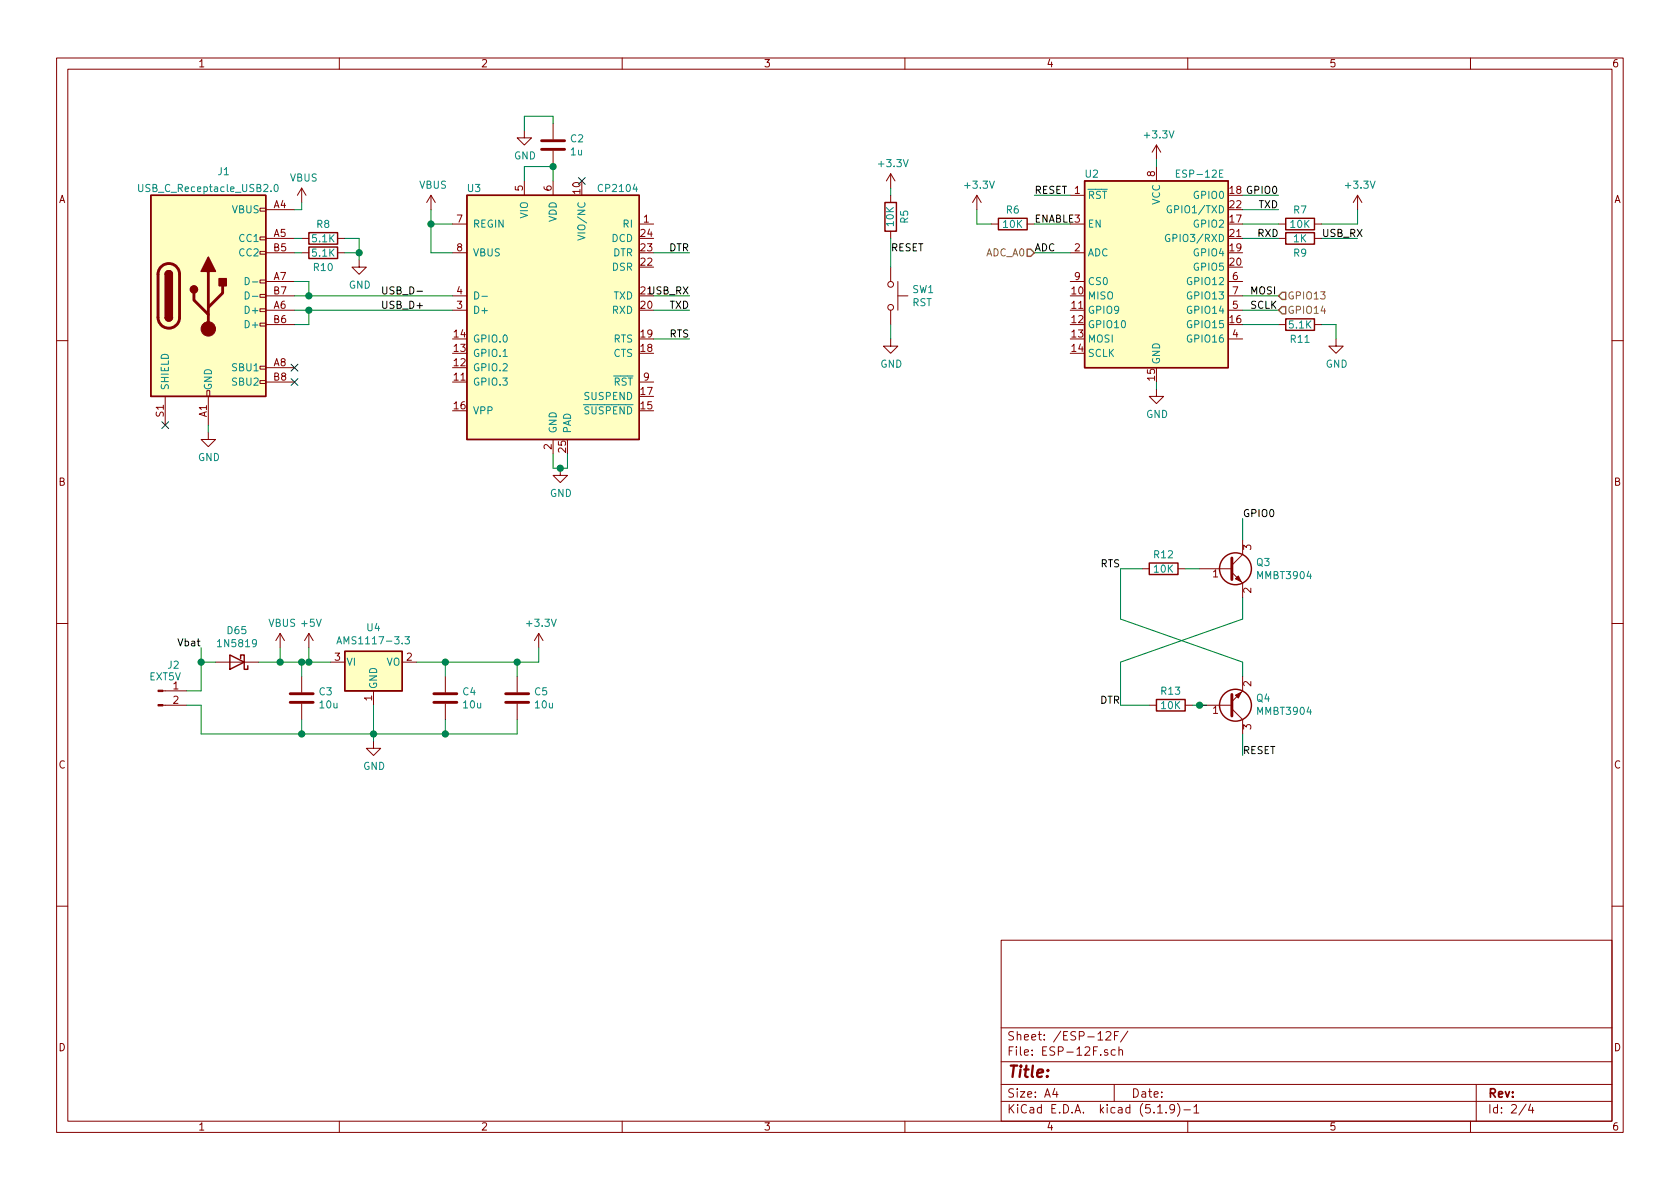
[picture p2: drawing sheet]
EESchema Schematic File Version 4
EELAYER 30 0
EELAYER END
$Descr A4 11693 8268
encoding utf-8
Sheet 2 4
Title ""
Date ""
Rev ""
Comp ""
Comment1 ""
Comment2 ""
Comment3 ""
Comment4 ""
$EndDescr
$Comp
L Interface_USB:CP2104 U?
U 1 1
P 3850 2150
AR Path="/6038F898" Ref="U?"  Part="1" 
AR Path="/6037CBD6/6038F898" Ref="U3"  Part="1" 
F 0 "U3" H 3300 3000 50  0000 C CNN
F 1 "CP2104" H 4300 3000 50  0000 C CNN
F 2 "Package_DFN_QFN:QFN-24-1EP_4x4mm_P0.5mm_EP2.6x2.6mm" H 4000 1200 50  0001 L CNN
F 3 "https://www.silabs.com/documents/public/data-sheets/cp2104.pdf" H 3300 3400 50  0001 C CNN
	1    3850 2150
	1    0    0    -1  
$EndComp
$Comp
L Connector:USB_C_Receptacle_USB2.0 J?
U 1 1
P 1450 2050
AR Path="/6038F89E" Ref="J?"  Part="1" 
AR Path="/6037CBD6/6038F89E" Ref="J1"  Part="1" 
F 0 "J1" H 1557 2917 50  0000 C CNN
F 1 "USB_C_Receptacle_USB2.0" H 1450 2800 50  0000 C CNN
F 2 "Connector_USB:USB_C_Receptacle_HRO_TYPE-C-31-M-12" H 1600 2050 50  0001 C CNN
F 3 "https://www.usb.org/sites/default/files/documents/usb_type-c.zip" H 1600 2050 50  0001 C CNN
	1    1450 2050
	1    0    0    -1  
$EndComp
$Comp
L power:GND #PWR?
U 1 1
P 1450 3000
AR Path="/6038F8A4" Ref="#PWR?"  Part="1" 
AR Path="/6037CBD6/6038F8A4" Ref="#PWR019"  Part="1" 
F 0 "#PWR019" H 1450 2750 50  0001 C CNN
F 1 "GND" H 1455 2827 50  0000 C CNN
F 2 "" H 1450 3000 50  0001 C CNN
F 3 "" H 1450 3000 50  0001 C CNN
	1    1450 3000
	1    0    0    -1  
$EndComp
Wire Wire Line
	1450 3000 1450 2950
$Comp
L power:VBUS #PWR?
U 1 1
P 2100 1400
AR Path="/6038F8AB" Ref="#PWR?"  Part="1" 
AR Path="/6037CBD6/6038F8AB" Ref="#PWR011"  Part="1" 
F 0 "#PWR011" H 2100 1250 50  0001 C CNN
F 1 "VBUS" H 2115 1573 50  0000 C CNN
F 2 "" H 2100 1400 50  0001 C CNN
F 3 "" H 2100 1400 50  0001 C CNN
	1    2100 1400
	1    0    0    -1  
$EndComp
Wire Wire Line
	2100 1400 2100 1450
Wire Wire Line
	2100 1450 2050 1450
NoConn ~ 1150 2950
NoConn ~ 2050 2650
NoConn ~ 2050 2550
Wire Wire Line
	2050 1950 2150 1950
Wire Wire Line
	2150 1950 2150 2050
Wire Wire Line
	2150 2050 2050 2050
Wire Wire Line
	2050 2150 2150 2150
Wire Wire Line
	2150 2150 2150 2250
Wire Wire Line
	2150 2250 2050 2250
$Comp
L Device:R R?
U 1 1
P 2250 1650
AR Path="/6038F8BC" Ref="R?"  Part="1" 
AR Path="/6037CBD6/6038F8BC" Ref="R8"  Part="1" 
F 0 "R8" V 2150 1650 50  0000 C CNN
F 1 "5.1K" V 2250 1650 50  0000 C CNN
F 2 "Resistor_SMD:R_0603_1608Metric_Pad0.98x0.95mm_HandSolder" V 2180 1650 50  0001 C CNN
F 3 "~" H 2250 1650 50  0001 C CNN
	1    2250 1650
	0    1    1    0   
$EndComp
Wire Wire Line
	2100 1650 2050 1650
$Comp
L Device:R R?
U 1 1
P 2250 1750
AR Path="/6038F8C3" Ref="R?"  Part="1" 
AR Path="/6037CBD6/6038F8C3" Ref="R10"  Part="1" 
F 0 "R10" V 2350 1750 50  0000 C CNN
F 1 "5.1K" V 2250 1750 50  0000 C CNN
F 2 "Resistor_SMD:R_0603_1608Metric_Pad0.98x0.95mm_HandSolder" V 2180 1750 50  0001 C CNN
F 3 "~" H 2250 1750 50  0001 C CNN
	1    2250 1750
	0    1    1    0   
$EndComp
Wire Wire Line
	2100 1750 2050 1750
Wire Wire Line
	2400 1650 2500 1650
Wire Wire Line
	2500 1650 2500 1750
Wire Wire Line
	2500 1750 2400 1750
$Comp
L power:GND #PWR?
U 1 1
P 2500 1800
AR Path="/6038F8CD" Ref="#PWR?"  Part="1" 
AR Path="/6037CBD6/6038F8CD" Ref="#PWR015"  Part="1" 
F 0 "#PWR015" H 2500 1550 50  0001 C CNN
F 1 "GND" H 2505 1627 50  0000 C CNN
F 2 "" H 2500 1800 50  0001 C CNN
F 3 "" H 2500 1800 50  0001 C CNN
	1    2500 1800
	1    0    0    -1  
$EndComp
Wire Wire Line
	2500 1800 2500 1750
Connection ~ 2500 1750
$Comp
L power:VBUS #PWR?
U 1 1
P 3000 1450
AR Path="/6038F8D5" Ref="#PWR?"  Part="1" 
AR Path="/6037CBD6/6038F8D5" Ref="#PWR012"  Part="1" 
F 0 "#PWR012" H 3000 1300 50  0001 C CNN
F 1 "VBUS" H 3015 1623 50  0000 C CNN
F 2 "" H 3000 1450 50  0001 C CNN
F 3 "" H 3000 1450 50  0001 C CNN
	1    3000 1450
	1    0    0    -1  
$EndComp
Wire Wire Line
	3150 1750 3000 1750
Wire Wire Line
	3150 2050 2150 2050
Connection ~ 2150 2050
Wire Wire Line
	2150 2150 3150 2150
Connection ~ 2150 2150
Wire Wire Line
	3000 1450 3000 1550
Wire Wire Line
	3000 1550 3150 1550
Wire Wire Line
	3000 1550 3000 1750
Connection ~ 3000 1550
Text Label 2650 2050 0    50   ~ 0
USB_D-
Text Label 2650 2150 0    50   ~ 0
USB_D+
Wire Wire Line
	3650 1250 3650 1150
Wire Wire Line
	3650 1150 3850 1150
Wire Wire Line
	3850 1150 3850 1250
NoConn ~ 4050 1250
$Comp
L Device:C C?
U 1 1
P 3850 1000
AR Path="/6038F8EA" Ref="C?"  Part="1" 
AR Path="/6037CBD6/6038F8EA" Ref="C2"  Part="1" 
F 0 "C2" H 3965 1046 50  0000 L CNN
F 1 "1u" H 3965 955 50  0000 L CNN
F 2 "Capacitor_SMD:C_0603_1608Metric_Pad1.08x0.95mm_HandSolder" H 3888 850 50  0001 C CNN
F 3 "~" H 3850 1000 50  0001 C CNN
	1    3850 1000
	1    0    0    -1  
$EndComp
Connection ~ 3850 1150
$Comp
L power:GND #PWR?
U 1 1
P 3650 900
AR Path="/6038F8F1" Ref="#PWR?"  Part="1" 
AR Path="/6037CBD6/6038F8F1" Ref="#PWR08"  Part="1" 
F 0 "#PWR08" H 3650 650 50  0001 C CNN
F 1 "GND" H 3655 727 50  0000 C CNN
F 2 "" H 3650 900 50  0001 C CNN
F 3 "" H 3650 900 50  0001 C CNN
	1    3650 900 
	1    0    0    -1  
$EndComp
Wire Wire Line
	3850 850  3850 800 
Wire Wire Line
	3850 800  3650 800 
Wire Wire Line
	3650 800  3650 900 
Wire Wire Line
	4550 1750 4800 1750
Wire Wire Line
	4550 2050 4800 2050
Wire Wire Line
	4550 2150 4800 2150
Wire Wire Line
	4550 2350 4800 2350
Text Label 4800 2350 2    50   ~ 0
RTS
Text Label 4800 2150 2    50   ~ 0
TXD
Text Label 4800 2050 2    50   ~ 0
USB_RX
Text Label 4800 1750 2    50   ~ 0
DTR
$Comp
L RF_Module:ESP-12E U?
U 1 1
P 8050 1950
AR Path="/6038F902" Ref="U?"  Part="1" 
AR Path="/6037CBD6/6038F902" Ref="U2"  Part="1" 
F 0 "U2" H 7600 2700 50  0000 C CNN
F 1 "ESP-12E" H 8350 2700 50  0000 C CNN
F 2 "RF_Module:ESP-12E" H 8050 1950 50  0001 C CNN
F 3 "http://wiki.ai-thinker.com/_media/esp8266/esp8266_series_modules_user_manual_v1.1.pdf" H 7700 2050 50  0001 C CNN
	1    8050 1950
	1    0    0    -1  
$EndComp
Text Label 9200 1650 0    50   ~ 0
USB_RX
Wire Wire Line
	8650 1450 8900 1450
Text Label 8900 1450 2    50   ~ 0
TXD
Wire Wire Line
	9200 1650 9450 1650
$Comp
L Device:R R?
U 1 1
P 9050 1650
AR Path="/6038F90C" Ref="R?"  Part="1" 
AR Path="/6037CBD6/6038F90C" Ref="R9"  Part="1" 
F 0 "R9" V 9150 1650 50  0000 C CNN
F 1 "1K" V 9050 1650 50  0000 C CNN
F 2 "Resistor_SMD:R_0603_1608Metric_Pad0.98x0.95mm_HandSolder" V 8980 1650 50  0001 C CNN
F 3 "~" H 9050 1650 50  0001 C CNN
	1    9050 1650
	0    1    1    0   
$EndComp
Wire Wire Line
	8650 1650 8900 1650
Text Label 8750 1650 0    50   ~ 0
RXD
Wire Wire Line
	7200 1350 7450 1350
Text Label 7200 1350 0    50   ~ 0
RESET
Wire Wire Line
	7450 1550 7200 1550
Wire Wire Line
	7450 1750 7200 1750
Text Label 7200 1550 0    50   ~ 0
ENABLE
Text Label 7200 1750 0    50   ~ 0
ADC
$Comp
L power:+3.3V #PWR?
U 1 1
P 8050 1100
AR Path="/6038F91A" Ref="#PWR?"  Part="1" 
AR Path="/6037CBD6/6038F91A" Ref="#PWR09"  Part="1" 
F 0 "#PWR09" H 8050 950 50  0001 C CNN
F 1 "+3.3V" H 8065 1273 50  0000 C CNN
F 2 "" H 8050 1100 50  0001 C CNN
F 3 "" H 8050 1100 50  0001 C CNN
	1    8050 1100
	1    0    0    -1  
$EndComp
Wire Wire Line
	8050 1100 8050 1150
$Comp
L power:GND #PWR?
U 1 1
P 8050 2700
AR Path="/6038F921" Ref="#PWR?"  Part="1" 
AR Path="/6037CBD6/6038F921" Ref="#PWR018"  Part="1" 
F 0 "#PWR018" H 8050 2450 50  0001 C CNN
F 1 "GND" H 8055 2527 50  0000 C CNN
F 2 "" H 8050 2700 50  0001 C CNN
F 3 "" H 8050 2700 50  0001 C CNN
	1    8050 2700
	1    0    0    -1  
$EndComp
Wire Wire Line
	8050 2700 8050 2650
$Comp
L power:GND #PWR?
U 1 1
P 3900 3250
AR Path="/6038F928" Ref="#PWR?"  Part="1" 
AR Path="/6037CBD6/6038F928" Ref="#PWR020"  Part="1" 
F 0 "#PWR020" H 3900 3000 50  0001 C CNN
F 1 "GND" H 3905 3077 50  0000 C CNN
F 2 "" H 3900 3250 50  0001 C CNN
F 3 "" H 3900 3250 50  0001 C CNN
	1    3900 3250
	1    0    0    -1  
$EndComp
Wire Wire Line
	3950 3150 3950 3250
Wire Wire Line
	3950 3250 3900 3250
Wire Wire Line
	3900 3250 3850 3250
Wire Wire Line
	3850 3250 3850 3150
Connection ~ 3900 3250
$Comp
L Transistor_BJT:MMBT3904 Q?
U 1 1
P 8550 3950
AR Path="/6038F933" Ref="Q?"  Part="1" 
AR Path="/6037CBD6/6038F933" Ref="Q3"  Part="1" 
F 0 "Q3" H 8741 3996 50  0000 L CNN
F 1 "MMBT3904" H 8741 3905 50  0000 L CNN
F 2 "Package_TO_SOT_SMD:SOT-23" H 8750 3875 50  0001 L CIN
F 3 "https://www.onsemi.com/pub/Collateral/2N3903-D.PDF" H 8550 3950 50  0001 L CNN
	1    8550 3950
	1    0    0    -1  
$EndComp
$Comp
L Transistor_BJT:MMBT3904 Q?
U 1 1
P 8550 4900
AR Path="/6038F939" Ref="Q?"  Part="1" 
AR Path="/6037CBD6/6038F939" Ref="Q4"  Part="1" 
F 0 "Q4" H 8741 4854 50  0000 L CNN
F 1 "MMBT3904" H 8741 4945 50  0000 L CNN
F 2 "Package_TO_SOT_SMD:SOT-23" H 8750 4825 50  0001 L CIN
F 3 "https://www.onsemi.com/pub/Collateral/2N3903-D.PDF" H 8550 4900 50  0001 L CNN
	1    8550 4900
	1    0    0    1   
$EndComp
$Comp
L Device:R R?
U 1 1
P 8100 3950
AR Path="/6038F93F" Ref="R?"  Part="1" 
AR Path="/6037CBD6/6038F93F" Ref="R12"  Part="1" 
F 0 "R12" V 8000 3950 50  0000 C CNN
F 1 "10K" V 8100 3950 50  0000 C CNN
F 2 "Resistor_SMD:R_0603_1608Metric_Pad0.98x0.95mm_HandSolder" V 8030 3950 50  0001 C CNN
F 3 "~" H 8100 3950 50  0001 C CNN
	1    8100 3950
	0    -1   1    0   
$EndComp
Wire Wire Line
	8250 3950 8350 3950
$Comp
L Device:R R?
U 1 1
P 8150 4900
AR Path="/6038F946" Ref="R?"  Part="1" 
AR Path="/6037CBD6/6038F946" Ref="R13"  Part="1" 
F 0 "R13" V 8050 4900 50  0000 C CNN
F 1 "10K" V 8150 4900 50  0000 C CNN
F 2 "Resistor_SMD:R_0603_1608Metric_Pad0.98x0.95mm_HandSolder" V 8080 4900 50  0001 C CNN
F 3 "~" H 8150 4900 50  0001 C CNN
	1    8150 4900
	0    -1   1    0   
$EndComp
Wire Wire Line
	8300 4900 8350 4900
Connection ~ 8350 4900
Wire Wire Line
	8350 4900 8400 4900
Wire Wire Line
	8650 4700 8650 4600
Wire Wire Line
	7800 3950 7950 3950
Wire Wire Line
	8650 4150 8650 4300
Wire Wire Line
	8000 4900 7800 4900
Wire Wire Line
	7800 4600 7800 4900
Wire Wire Line
	8650 4300 7800 4600
Wire Wire Line
	8650 4600 7800 4300
Wire Wire Line
	7800 4300 7800 3950
Text Label 7800 3950 2    50   ~ 0
RTS
Text Label 7800 4900 2    50   ~ 0
DTR
Wire Wire Line
	8650 3750 8650 3600
Wire Wire Line
	8650 5100 8650 5250
Text Label 8650 5250 0    50   ~ 0
RESET
Wire Wire Line
	8650 1350 8900 1350
Text Label 8900 1350 2    50   ~ 0
GPIO0
Text Label 8650 3600 0    50   ~ 0
GPIO0
$Comp
L Device:R R?
U 1 1
P 7050 1550
AR Path="/6038F95F" Ref="R?"  Part="1" 
AR Path="/6037CBD6/6038F95F" Ref="R6"  Part="1" 
F 0 "R6" V 6950 1550 50  0000 C CNN
F 1 "10K" V 7050 1550 50  0000 C CNN
F 2 "Resistor_SMD:R_0603_1608Metric_Pad0.98x0.95mm_HandSolder" V 6980 1550 50  0001 C CNN
F 3 "~" H 7050 1550 50  0001 C CNN
	1    7050 1550
	0    -1   1    0   
$EndComp
$Comp
L power:+3.3V #PWR?
U 1 1
P 6800 1450
AR Path="/6038F965" Ref="#PWR?"  Part="1" 
AR Path="/6037CBD6/6038F965" Ref="#PWR013"  Part="1" 
F 0 "#PWR013" H 6800 1300 50  0001 C CNN
F 1 "+3.3V" H 6815 1623 50  0000 C CNN
F 2 "" H 6800 1450 50  0001 C CNN
F 3 "" H 6800 1450 50  0001 C CNN
	1    6800 1450
	1    0    0    -1  
$EndComp
Wire Wire Line
	6900 1550 6800 1550
Wire Wire Line
	6800 1550 6800 1450
$Comp
L Device:R R?
U 1 1
P 9050 1550
AR Path="/6038F96D" Ref="R?"  Part="1" 
AR Path="/6037CBD6/6038F96D" Ref="R7"  Part="1" 
F 0 "R7" V 8950 1550 50  0000 C CNN
F 1 "10K" V 9050 1550 50  0000 C CNN
F 2 "Resistor_SMD:R_0603_1608Metric_Pad0.98x0.95mm_HandSolder" V 8980 1550 50  0001 C CNN
F 3 "~" H 9050 1550 50  0001 C CNN
	1    9050 1550
	0    -1   1    0   
$EndComp
Wire Wire Line
	8900 1550 8650 1550
$Comp
L power:+3.3V #PWR?
U 1 1
P 9450 1450
AR Path="/6038F974" Ref="#PWR?"  Part="1" 
AR Path="/6037CBD6/6038F974" Ref="#PWR014"  Part="1" 
F 0 "#PWR014" H 9450 1300 50  0001 C CNN
F 1 "+3.3V" H 9465 1623 50  0000 C CNN
F 2 "" H 9450 1450 50  0001 C CNN
F 3 "" H 9450 1450 50  0001 C CNN
	1    9450 1450
	1    0    0    -1  
$EndComp
Wire Wire Line
	9200 1550 9450 1550
Wire Wire Line
	9450 1550 9450 1450
Wire Wire Line
	8900 2250 8650 2250
$Comp
L Device:R R?
U 1 1
P 9050 2250
AR Path="/6038F97D" Ref="R?"  Part="1" 
AR Path="/6037CBD6/6038F97D" Ref="R11"  Part="1" 
F 0 "R11" V 9150 2250 50  0000 C CNN
F 1 "5.1K" V 9050 2250 50  0000 C CNN
F 2 "Resistor_SMD:R_0603_1608Metric_Pad0.98x0.95mm_HandSolder" V 8980 2250 50  0001 C CNN
F 3 "~" H 9050 2250 50  0001 C CNN
	1    9050 2250
	0    1    1    0   
$EndComp
$Comp
L power:GND #PWR?
U 1 1
P 9300 2350
AR Path="/6038F983" Ref="#PWR?"  Part="1" 
AR Path="/6037CBD6/6038F983" Ref="#PWR017"  Part="1" 
F 0 "#PWR017" H 9300 2100 50  0001 C CNN
F 1 "GND" H 9305 2177 50  0000 C CNN
F 2 "" H 9300 2350 50  0001 C CNN
F 3 "" H 9300 2350 50  0001 C CNN
	1    9300 2350
	1    0    0    -1  
$EndComp
Wire Wire Line
	9300 2350 9300 2250
Wire Wire Line
	9300 2250 9200 2250
$Comp
L Regulator_Linear:AMS1117-3.3 U?
U 1 1
P 2600 4600
AR Path="/6038F98B" Ref="U?"  Part="1" 
AR Path="/6037CBD6/6038F98B" Ref="U4"  Part="1" 
F 0 "U4" H 2600 4842 50  0000 C CNN
F 1 "AMS1117-3.3" H 2600 4751 50  0000 C CNN
F 2 "Package_TO_SOT_SMD:SOT-223-3_TabPin2" H 2600 4800 50  0001 C CNN
F 3 "http://www.advanced-monolithic.com/pdf/ds1117.pdf" H 2700 4350 50  0001 C CNN
	1    2600 4600
	1    0    0    -1  
$EndComp
$Comp
L Diode:1N5819 D?
U 1 1
P 1650 4600
AR Path="/6038F991" Ref="D?"  Part="1" 
AR Path="/6037CBD6/6038F991" Ref="D65"  Part="1" 
F 0 "D65" H 1650 4383 50  0000 C CNN
F 1 "1N5819" H 1650 4474 50  0000 C CNN
F 2 "Diode_THT:D_DO-41_SOD81_P10.16mm_Horizontal" H 1650 4425 50  0001 C CNN
F 3 "http://www.vishay.com/docs/88525/1n5817.pdf" H 1650 4600 50  0001 C CNN
	1    1650 4600
	-1   0    0    1   
$EndComp
$Comp
L Device:C C?
U 1 1
P 2100 4850
AR Path="/6038F997" Ref="C?"  Part="1" 
AR Path="/6037CBD6/6038F997" Ref="C3"  Part="1" 
F 0 "C3" H 2215 4896 50  0000 L CNN
F 1 "10u" H 2215 4805 50  0000 L CNN
F 2 "Capacitor_SMD:C_0805_2012Metric" H 2138 4700 50  0001 C CNN
F 3 "~" H 2100 4850 50  0001 C CNN
	1    2100 4850
	1    0    0    -1  
$EndComp
$Comp
L power:GND #PWR?
U 1 1
P 2600 5150
AR Path="/6038F99D" Ref="#PWR?"  Part="1" 
AR Path="/6037CBD6/6038F99D" Ref="#PWR024"  Part="1" 
F 0 "#PWR024" H 2600 4900 50  0001 C CNN
F 1 "GND" H 2605 4977 50  0000 C CNN
F 2 "" H 2600 5150 50  0001 C CNN
F 3 "" H 2600 5150 50  0001 C CNN
	1    2600 5150
	1    0    0    -1  
$EndComp
$Comp
L Device:C C?
U 1 1
P 3100 4850
AR Path="/6038F9A3" Ref="C?"  Part="1" 
AR Path="/6037CBD6/6038F9A3" Ref="C4"  Part="1" 
F 0 "C4" H 3215 4896 50  0000 L CNN
F 1 "10u" H 3215 4805 50  0000 L CNN
F 2 "Capacitor_SMD:C_0805_2012Metric" H 3138 4700 50  0001 C CNN
F 3 "~" H 3100 4850 50  0001 C CNN
	1    3100 4850
	1    0    0    -1  
$EndComp
Wire Wire Line
	2100 4700 2100 4600
Wire Wire Line
	2100 4600 2150 4600
Wire Wire Line
	3100 4700 3100 4600
Wire Wire Line
	2600 5150 2600 5100
Wire Wire Line
	2100 5000 2100 5100
Wire Wire Line
	2100 5100 2600 5100
Connection ~ 2600 5100
Wire Wire Line
	2600 5100 2600 4900
Wire Wire Line
	2600 5100 3100 5100
Wire Wire Line
	3100 5100 3100 5000
$Comp
L power:VBUS #PWR?
U 1 1
P 1950 4500
AR Path="/6038F9B3" Ref="#PWR?"  Part="1" 
AR Path="/6037CBD6/6038F9B3" Ref="#PWR022"  Part="1" 
F 0 "#PWR022" H 1950 4350 50  0001 C CNN
F 1 "VBUS" H 1965 4673 50  0000 C CNN
F 2 "" H 1950 4500 50  0001 C CNN
F 3 "" H 1950 4500 50  0001 C CNN
	1    1950 4500
	1    0    0    -1  
$EndComp
Wire Wire Line
	1950 4500 1950 4600
Wire Wire Line
	1950 4600 2100 4600
Connection ~ 2100 4600
Wire Wire Line
	2900 4600 3100 4600
Connection ~ 3100 4600
$Comp
L Device:C C?
U 1 1
P 3600 4850
AR Path="/6038F9BE" Ref="C?"  Part="1" 
AR Path="/6037CBD6/6038F9BE" Ref="C5"  Part="1" 
F 0 "C5" H 3715 4896 50  0000 L CNN
F 1 "10u" H 3715 4805 50  0000 L CNN
F 2 "Capacitor_SMD:C_0805_2012Metric" H 3638 4700 50  0001 C CNN
F 3 "~" H 3600 4850 50  0001 C CNN
	1    3600 4850
	1    0    0    -1  
$EndComp
Wire Wire Line
	3600 4700 3600 4600
Wire Wire Line
	3100 5100 3600 5100
Wire Wire Line
	3600 5100 3600 5000
$Comp
L power:+3.3V #PWR?
U 1 1
P 3750 4500
AR Path="/6038F9C7" Ref="#PWR?"  Part="1" 
AR Path="/6037CBD6/6038F9C7" Ref="#PWR023"  Part="1" 
F 0 "#PWR023" H 3750 4350 50  0001 C CNN
F 1 "+3.3V" H 3765 4673 50  0000 C CNN
F 2 "" H 3750 4500 50  0001 C CNN
F 3 "" H 3750 4500 50  0001 C CNN
	1    3750 4500
	1    0    0    -1  
$EndComp
Wire Wire Line
	3750 4500 3750 4600
Connection ~ 3600 4600
Wire Wire Line
	3600 4600 3750 4600
Wire Wire Line
	3100 4600 3600 4600
$Comp
L Device:R R?
U 1 1
P 6200 1500
AR Path="/6038F9D1" Ref="R?"  Part="1" 
AR Path="/6037CBD6/6038F9D1" Ref="R5"  Part="1" 
F 0 "R5" V 6100 1500 50  0000 C CNN
F 1 "10K" V 6200 1500 50  0000 C CNN
F 2 "Resistor_SMD:R_0603_1608Metric_Pad0.98x0.95mm_HandSolder" V 6130 1500 50  0001 C CNN
F 3 "~" H 6200 1500 50  0001 C CNN
	1    6200 1500
	-1   0    0    -1  
$EndComp
$Comp
L power:+3.3V #PWR?
U 1 1
P 6200 1300
AR Path="/6038F9D7" Ref="#PWR?"  Part="1" 
AR Path="/6037CBD6/6038F9D7" Ref="#PWR010"  Part="1" 
F 0 "#PWR010" H 6200 1150 50  0001 C CNN
F 1 "+3.3V" H 6215 1473 50  0000 C CNN
F 2 "" H 6200 1300 50  0001 C CNN
F 3 "" H 6200 1300 50  0001 C CNN
	1    6200 1300
	1    0    0    -1  
$EndComp
Wire Wire Line
	6200 1300 6200 1350
$Comp
L power:GND #PWR?
U 1 1
P 6200 2350
AR Path="/6038F9DE" Ref="#PWR?"  Part="1" 
AR Path="/6037CBD6/6038F9DE" Ref="#PWR016"  Part="1" 
F 0 "#PWR016" H 6200 2100 50  0001 C CNN
F 1 "GND" H 6205 2177 50  0000 C CNN
F 2 "" H 6200 2350 50  0001 C CNN
F 3 "" H 6200 2350 50  0001 C CNN
	1    6200 2350
	1    0    0    -1  
$EndComp
$Comp
L Switch:SW_Push SW?
U 1 1
P 6200 2050
AR Path="/6038F9E4" Ref="SW?"  Part="1" 
AR Path="/6037CBD6/6038F9E4" Ref="SW1"  Part="1" 
F 0 "SW1" V 6154 2198 50  0000 L CNN
F 1 "RST" V 6245 2198 50  0000 L CNN
F 2 "4ms_Switch:Button_Tact_Sqkg" H 6200 2250 50  0001 C CNN
F 3 "~" H 6200 2250 50  0001 C CNN
	1    6200 2050
	0    1    1    0   
$EndComp
Wire Wire Line
	6200 2250 6200 2350
Wire Wire Line
	6200 1850 6200 1650
Text Label 6200 1750 0    50   ~ 0
RESET
Wire Wire Line
	1400 4600 1500 4600
Wire Wire Line
	1800 4600 1950 4600
Connection ~ 1950 4600
Wire Wire Line
	1400 4500 1400 4600
$Comp
L Connector:Conn_01x02_Male J?
U 1 1
P 1100 4800
AR Path="/6038F9F7" Ref="J?"  Part="1" 
AR Path="/6037CBD6/6038F9F7" Ref="J2"  Part="1" 
F 0 "J2" H 1208 4981 50  0000 C CNN
F 1 "EXT5V" H 1150 4900 50  0000 C CNN
F 2 "Connector_PinHeader_2.54mm:PinHeader_1x02_P2.54mm_Horizontal" H 1100 4800 50  0001 C CNN
F 3 "~" H 1100 4800 50  0001 C CNN
	1    1100 4800
	1    0    0    -1  
$EndComp
Wire Wire Line
	1300 4800 1400 4800
Wire Wire Line
	1400 4800 1400 4600
Connection ~ 1400 4600
Wire Wire Line
	1300 4900 1400 4900
Wire Wire Line
	1400 4900 1400 5100
Wire Wire Line
	1400 5100 2100 5100
Connection ~ 2100 5100
Connection ~ 3100 5100
Text HLabel 8900 2050 2    50   Input ~ 0
GPIO13
Text HLabel 8900 2150 2    50   Input ~ 0
GPIO14
Wire Wire Line
	8900 2150 8650 2150
Wire Wire Line
	8650 2050 8900 2050
Text Label 8700 2150 0    50   ~ 0
SCLK
Text Label 8700 2050 0    50   ~ 0
MOSI
Text HLabel 7200 1750 0    50   Input ~ 0
ADC_A0
Text Label 1400 4500 2    50   ~ 0
Vbat
$Comp
L power:+5V #PWR0101
U 1 1
P 2150 4500
F 0 "#PWR0101" H 2150 4350 50  0001 C CNN
F 1 "+5V" H 2165 4673 50  0000 C CNN
F 2 "" H 2150 4500 50  0001 C CNN
F 3 "" H 2150 4500 50  0001 C CNN
	1    2150 4500
	1    0    0    -1  
$EndComp
Wire Wire Line
	2150 4500 2150 4600
Connection ~ 2150 4600
Wire Wire Line
	2150 4600 2300 4600
$EndSCHEMATC
